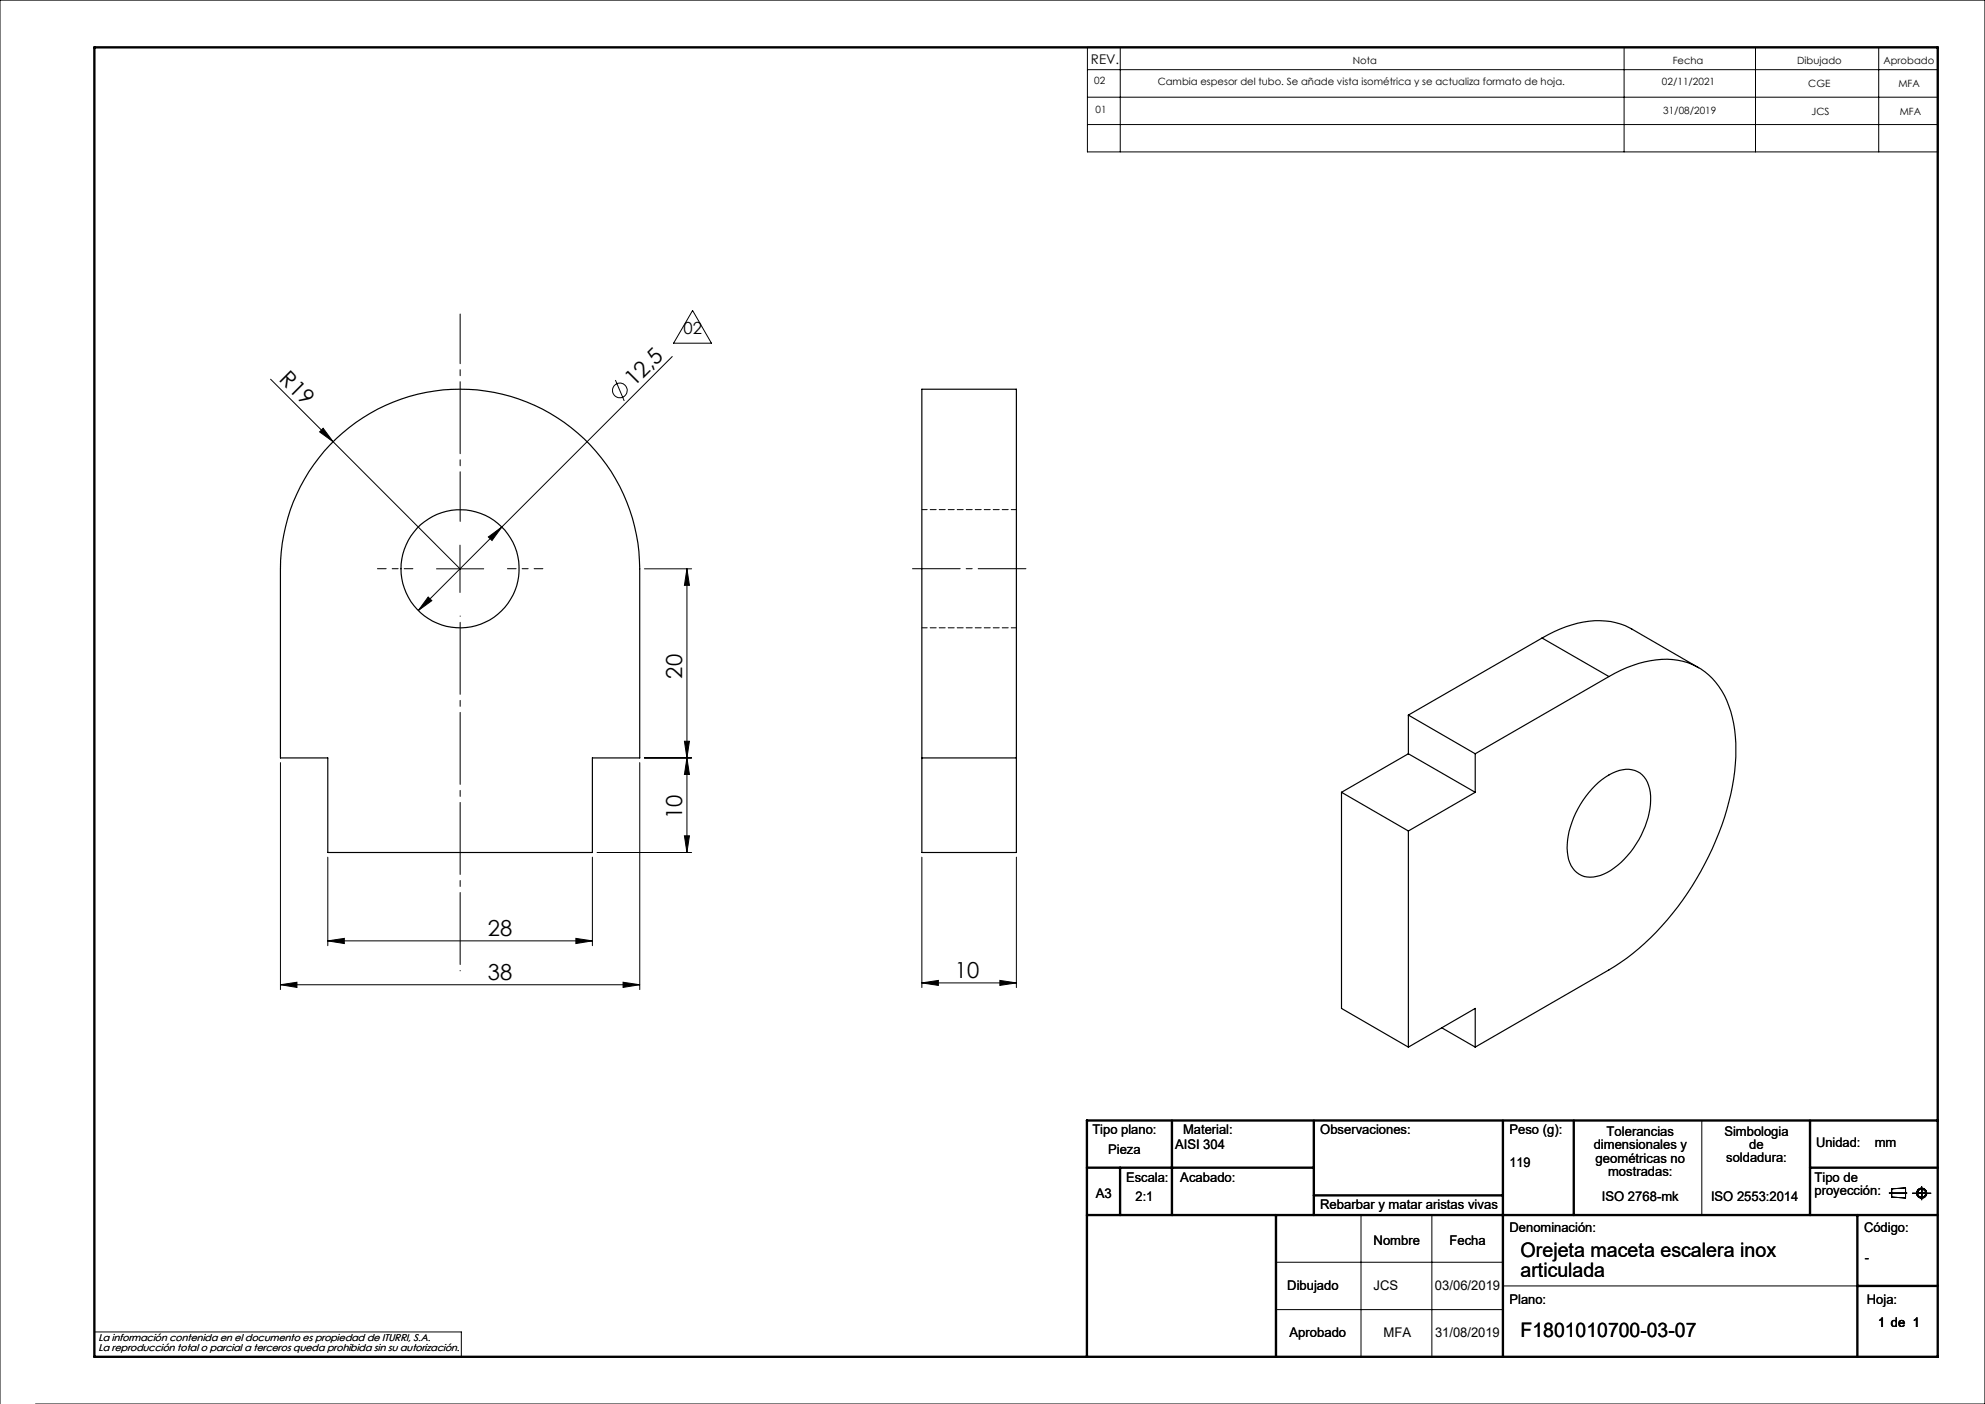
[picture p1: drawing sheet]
<svg xmlns="http://www.w3.org/2000/svg" width="420mm" height="297mm" viewBox="0 0 420 297" stroke-linecap="round" stroke-linejoin="round" font-family="sans-serif">
<g fill="none" stroke="#000" stroke-width=".21">
<path d="M230.1 10h179.9v22.1h-179.9zM230.1 14.7h179.9M237 10v22.1M343.6 10v22.1M371.4 10v22.1M397.5 10v22.1M230.1 20.6h179.9M230.1 26.3h179.9M142.2 75.4l-53.7 53.7M146.5 65.7l4 6.9h-8zM57.3 80.2l13.2 13.2M68.4 90.6l2.1 2.8-2.9-2z"/>
<path d="M70.5 93.4l26.8 26.9M130.2 80.4l1.9 4.4M97.3 115.3v10M103.3 113.6l2.9-2.1-2.1 2.8zM90.6 126.3l.8 .8-2.9 2zM92.4 120.3h9.9M136.3 120.3h10M145.3 120.3l.6 3.5h-1.1zM145.3 120.3v60M144.8 156.8h1.1l-.6 3.5zM59.3 161.3v48M135.4 161.3v48"/>
<path d="M136.3 160.3h10M144.8 176.8h1.1l-.6 3.5zM145.3 160.3l.6 3.5h-1.1zM69.4 199l3.4-.5v1.1zM69.4 181.3v18.8M69.4 199h55.9M121.8 198.5l3.5 .5-3.5 .6zM125.3 181.3v18.8M126.3 180.3h20M195.1 181.3v27.6M215.1 181.3v27.6M59.3 208.3l3.5-.5v1.1z"/>
<path d="M59.3 208.3h76.1M131.8 207.8l3.6 .5-3.6 .6zM195.1 207.9l3.4-.5v1.1zM195.1 207.9h20M211.6 207.4l3.5 .5-3.5 .6zM360.1 237v20M288 257v30M303 257v30M399.7 252.4h3.8M400.3 251.5l2.9-.2v2.1l-2.9-.2zM404.6 252.4h4M406.6 251v2.8"/>
<path d="M270 267h48M270 277h48M318 272h75M0 297v-297h420v297h-412.5M20 281.8h77.6v5.2"/>
<circle cx="131.2" cy="82.6" r="1.56"/>
<circle cx="406.6" cy="252.4" r=".86"/>
<circle cx="406.6" cy="252.4" r="1.07"/>
</g>
<g fill="none" stroke="#000" stroke-width=".5">
<path d="M20 10h390v277h-390zM248 237v20M278 237v20M318 237v50M333 237v20M383 237v20M410 237h-180v50M230 257h180M230 247h48M237 247v10M270 257v30M278 252.9h40"/>
<path d="M383 247h27M393 257v30M393 272h17"/>
</g>
<path d="M217.1 120.3h-24" fill="none" stroke="#000" stroke-width=".21" stroke-dasharray="15.2 1.3 1.3 1.3" stroke-dashoffset="5.1"/>
<path d="M87.4 120.3h-7.5M107.4 120.3h7.5" fill="none" stroke="#000" stroke-width=".21" stroke-dasharray="15.2 1.3 1.3 1.3" stroke-dashoffset="13.4"/>
<path d="M97.4 130.3v75.1" fill="none" stroke="#000" stroke-width=".21" stroke-dasharray="15.2 1.3 1.3 1.3" stroke-dashoffset="-1.3"/>
<path d="M97.4 110.3v-43.9" fill="none" stroke="#000" stroke-width=".21" stroke-dasharray="15.2 1.3 1.3 1.3" stroke-dashoffset="4.7"/>
<g fill="#000">
<path d="M68.4 90.6l2.1 2.8-2.9-2z"/>
<path d="M90.6 126.3l-2.1 2.8 2.9-2zM103.3 113.6l.8 .7 2.1-2.8z"/>
<path d="M69.4 199l3.4-.5v1.1zM121.8 198.5l3.5 .5-3.5 .6z"/>
<path d="M144.8 176.8h1.1l-.6 3.5zM145.3 160.3l.6 3.5h-1.1zM144.8 156.8h1.1l-.6 3.5zM145.3 120.3l.6 3.5h-1.1z"/>
<path d="M59.3 208.3l3.5-.5v1.1zM131.8 207.8l3.6 .5-3.6 .6z"/>
<path d="M211.6 207.4l3.5 .5-3.5 .6zM195.1 207.9l3.4-.5v1.1z"/>
</g>
<g fill="none" stroke="#000" stroke-width=".25">
<path d="M69.8 94.1a38 38 0 0 1 41.7-9 38 38 0 0 1 23.9 35.2v40h-10.1v20h-55.9v-20h-10.1v-40a37.9 37.9 0 0 1 10.5-26.2zM195.1 82.3h20v98h-20zM326.3 135a21.4 21.4 0 0 1 15.6-3.3l2 .7 1.4 .7 14.1 8.1M326.3 135l14.1 8.1M326.3 135l-28.3 16.3M298 151.3v8.2M298 159.5l14.1 8.1M298 159.5l-14.2 8.1M298 151.3l14.1 8.2M312.1 159.5v8.1M340.4 143.1a22.4 22.4 0 0 1 14.6-3.4 13.8 13.8 0 0 1 10.8 9.6 33.3 33.3 0 0 1 .4 18.7 62.1 62.1 0 0 1-22 34.7l-3.8 2.5-28.3 16.3M340.4 143.1l-28.3 16.4"/>
<path d="M195.1 160.3h20M283.8 167.6l14.2 8.2M283.8 167.6v45.7l14.2 8.2M298 175.8v45.7M312.1 167.6l-14.1 8.2M337.5 166.2a10.3 10.3 0 0 1 7.2-3.5 4.8 4.8 0 0 1 4.3 4.2 17 17 0 0 1-3.4 12.5 14.7 14.7 0 0 1-7.7 6 4.8 4.8 0 0 1-6.1-4.3 17.8 17.8 0 0 1 4.4-13.4zM305 217.4l7.1 4.1M298 221.5l14.1-8.2v8.2"/>
<circle cx="97.4" cy="120.3" r="12.5"/>
</g>
<path d="M215.1 107.8h-20M195.1 132.8h20" fill="none" stroke="#000" stroke-width=".21" stroke-dasharray="1.3 .6" stroke-dashoffset=".2"/>
<g font-size="4.7">
<text x="58.9" y="80.4" transform="rotate(45 58.9 80.4)">R19</text>
<text x="134.2" y="82" transform="rotate(-45 134.2 82)">12,5</text>
<text x="144.3" y="143.6" transform="rotate(-90 144.3 143.6)">20</text>
<text x="144.3" y="173.3" transform="rotate(-90 144.3 173.3)">10</text>
<text x="103.2" y="198">28</text>
<text x="103.2" y="207.3">38</text>
<text x="202" y="206.9">10</text>
</g>
<g font-size="4.2">
<text x="321.7" y="265.9">Orejeta maceta escalera inox</text>
<text x="321.7" y="270.2">articulada</text>
<text x="321.7" y="282.8">F1801010700-03-07</text>
</g>
<text font-size="3.5" x="144.6" y="70.7">02</text>
<g font-size="2.8">
<text x="230.8" y="13.6">REV.</text>
<text x="231.1" y="239.9">Tipo plano:</text>
<text x="250.3" y="239.9">Material:</text>
<text x="279.3" y="239.9">Observaciones:</text>
<text x="319.4" y="239.9">Peso (g):</text>
<text x="234.5" y="244.1">Pieza</text>
<text x="248.6" y="243">AISI 304</text>
<text x="337.2" y="243.1">dimensionales y</text>
<text x="337.6" y="246">geométricas no</text>
<text x="339.9" y="240.3">Tolerancias</text>
<text x="364.9" y="240.2">Simbologia</text>
<text x="365.3" y="245.9">soldadura:</text>
<text x="370.1" y="243">de</text>
<text x="384.2" y="242.7">Unidad:</text>
<text x="396.7" y="242.7">mm</text>
<text x="238.3" y="250">Escala:</text>
<text x="249.7" y="250">Acabado:</text>
<text x="319.4" y="246.9">119</text>
<text x="340.2" y="248.8">mostradas:</text>
<text x="383.9" y="250">Tipo de</text>
<text x="231.9" y="253.4">A3</text>
<text x="240.3" y="254">2:1</text>
<text x="279.3" y="255.7">Rebarbar y matar aristas vivas</text>
<text x="338.9" y="254">ISO 2768-mk</text>
<text x="362" y="254">ISO 2553:2014</text>
<text x="383.9" y="252.8">proyección:</text>
<text x="290.6" y="263.3">Nombre</text>
<text x="306.7" y="263.3">Fecha</text>
<text x="319.4" y="260.6">Denominación:</text>
<text x="394.4" y="260.6">Código:</text>
<text x="394.6" y="266.9">-</text>
<text x="272.4" y="273">Dibujado</text>
<text x="290.6" y="273">JCS</text>
<text x="303.6" y="273">03/06/2019</text>
<text x="319.4" y="275.8">Plano:</text>
<text x="395" y="275.8">Hoja:</text>
<text x="397.4" y="280.6">1 de 1</text>
<text x="272.8" y="282.8">Aprobado</text>
<text x="292.7" y="282.8">MFA</text>
<text x="303.6" y="282.8">31/08/2019</text>
</g>
<g font-size="2.1">
<text x="231.5" y="17.8">02</text>
<text x="245" y="17.9">Cambia espesor del tubo. Se añade vista isométrica y se actualiza formato de hoja.</text>
<text x="286.2" y="13.6">Nota</text>
<text x="353.9" y="13.6">Fecha</text>
<text x="380.3" y="13.6">Dibujado</text>
<text x="398.5" y="13.6">Aprobado</text>
<text x="231.8" y="23.9">01</text>
<text x="351.7" y="18">02/11/2021</text>
<text x="382.6" y="18.3">CGE</text>
<text x="401.7" y="18.3">MFA</text>
<text x="351.9" y="24">31/08/2019</text>
<text x="383.3" y="24.3">JCS</text>
<text x="401.9" y="24.3">MFA</text>
<text x="20.8" y="283.7">La información contenida en el documento es propiedad de ITURRI, S.A.</text>
<text x="20.8" y="285.7">La reproducción total o parcial a terceros queda prohibida sin su autorización.</text>
</g>
</svg>
